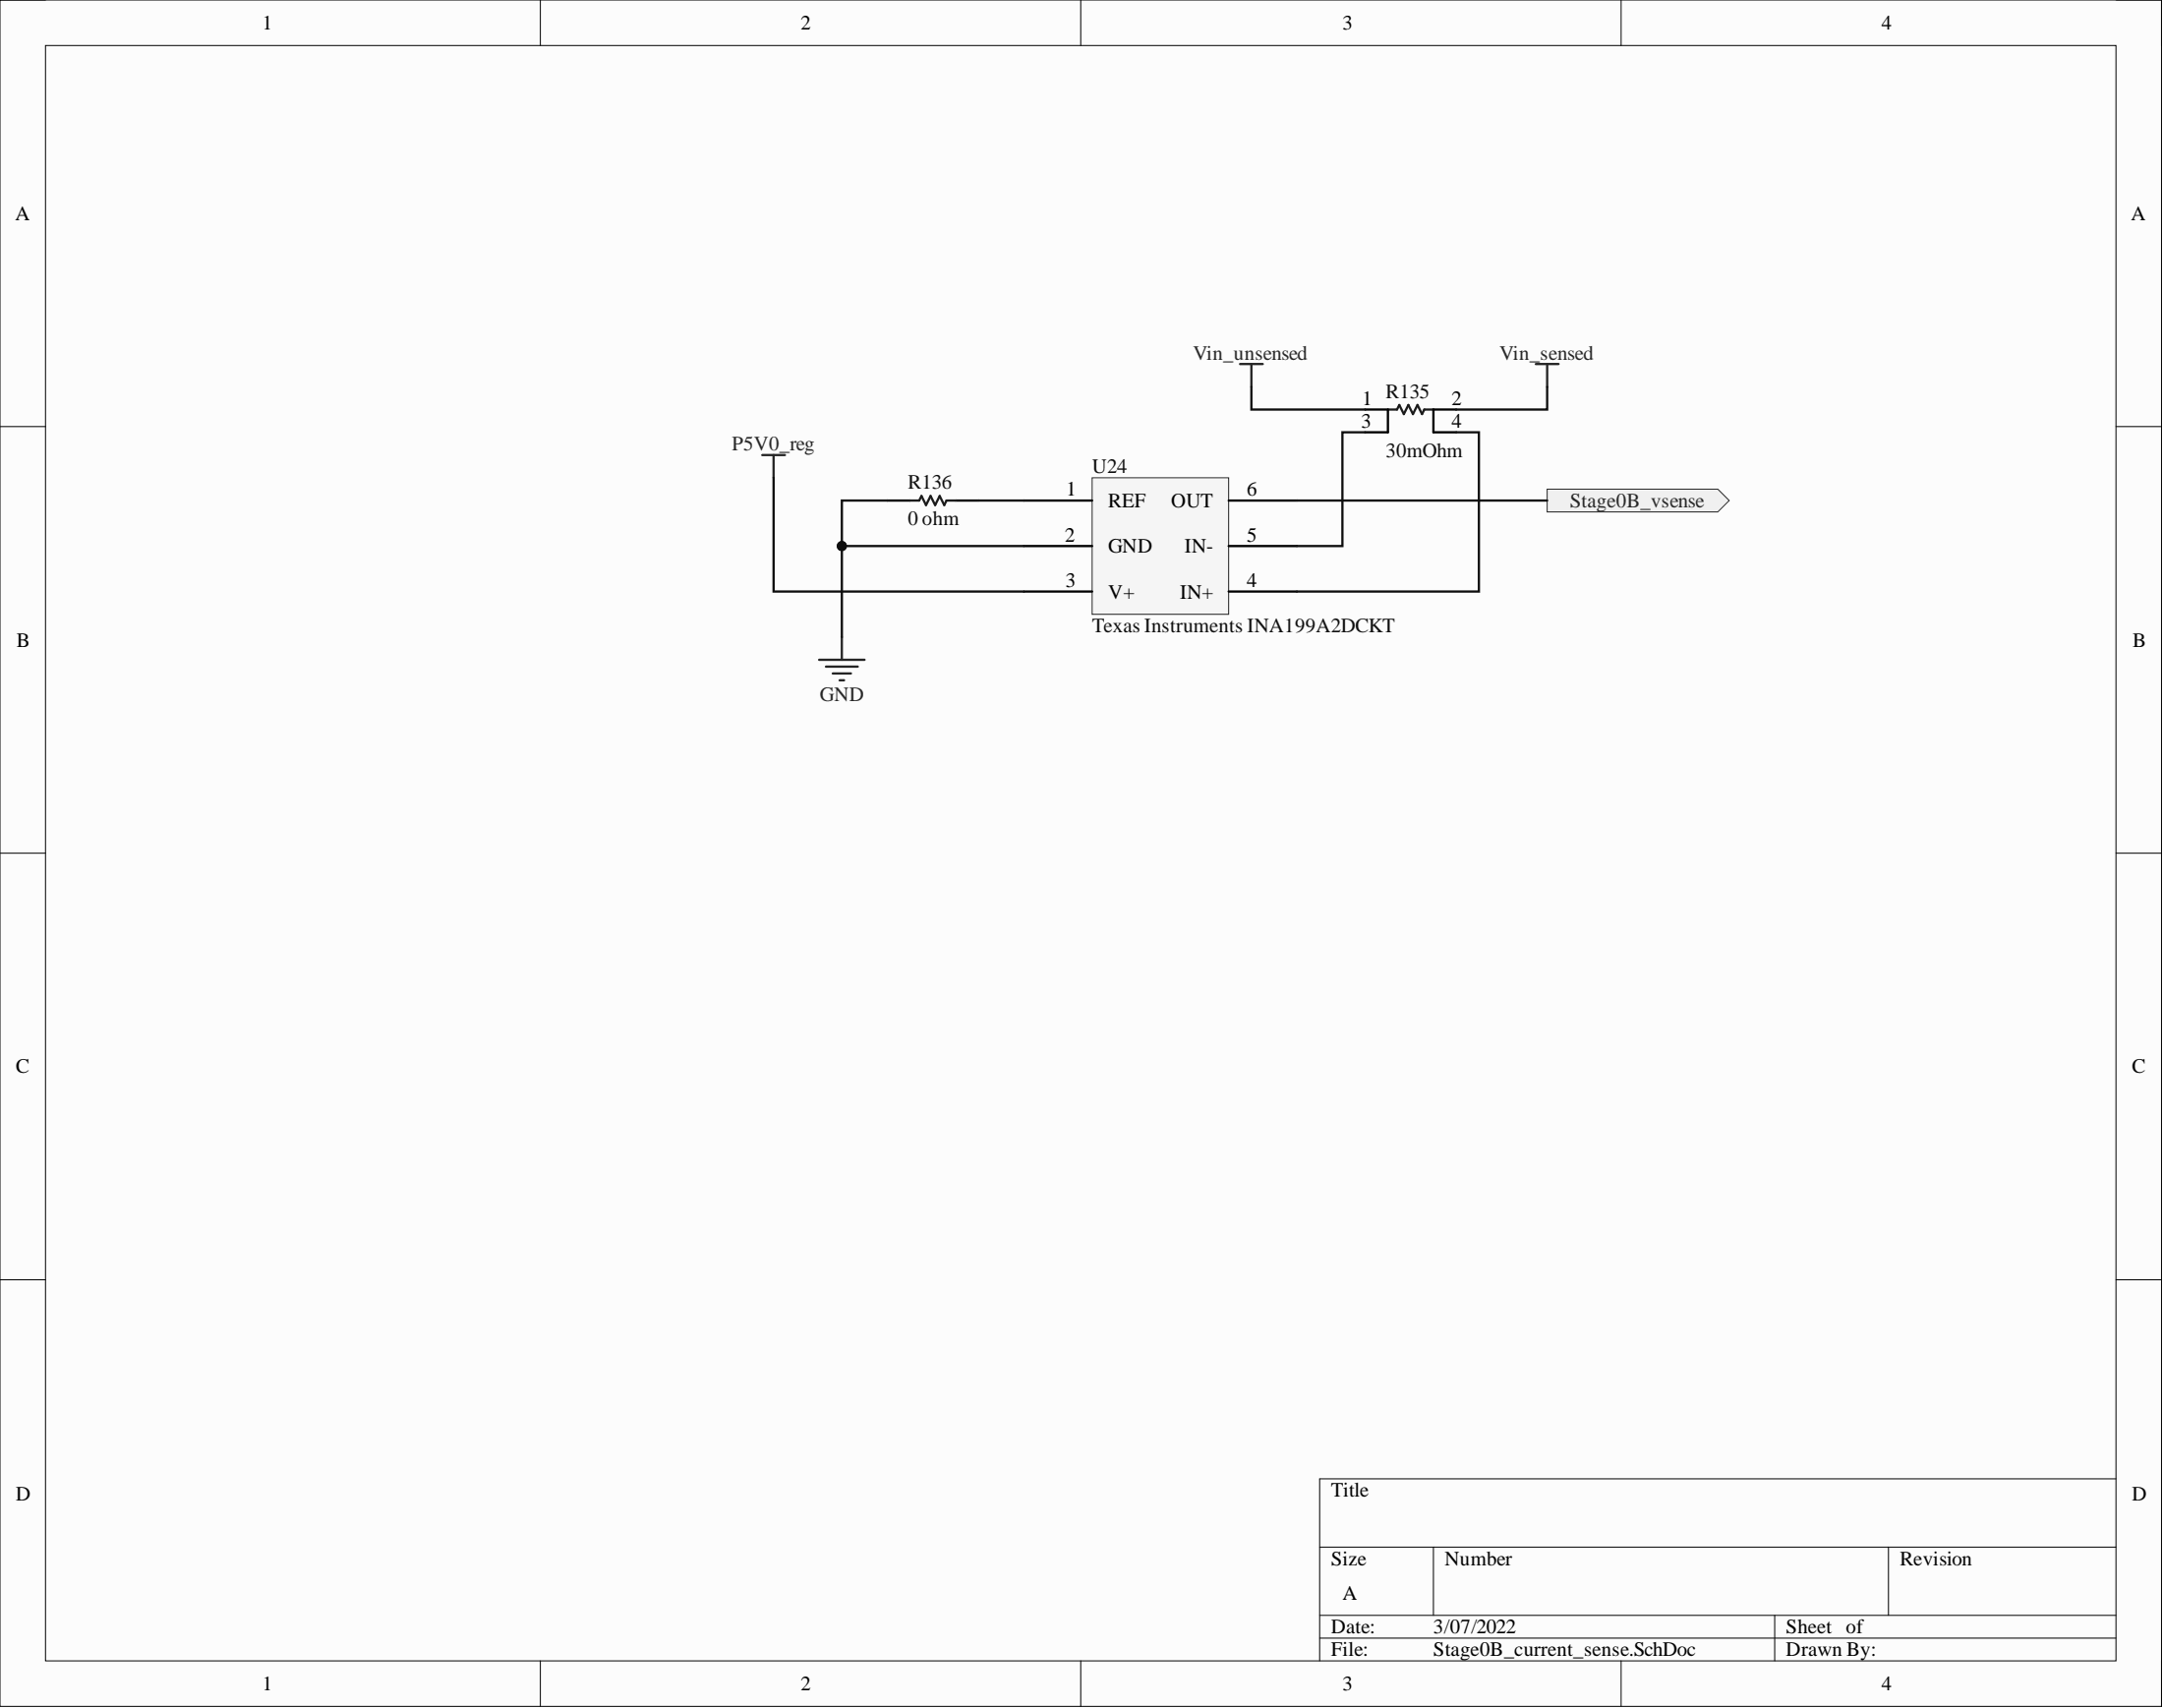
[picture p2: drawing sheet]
<svg xmlns="http://www.w3.org/2000/svg" width="241mm" height="190mm" viewBox="0 0 241 190" stroke-linecap="round" stroke-linejoin="round" font-family="sans-serif">
<path d="M0 0h241.1v190.3h-241.1z" fill-rule="evenodd" fill="#fcfcfc"/>
<path d="M0 0h241.1v190.3h-241.1z" fill="none" stroke="#000" stroke-width=".11"/>
<path d="M5.1 5.1h231v180.1h-231z" fill-rule="evenodd" fill="#fcfcfc"/>
<g fill="none" stroke="#000" stroke-width=".11">
<path d="M0 0h5.1M5.1 5.1h231v180.1h-231zM60.3 0v5.1M120.6 0v5.1M180.8 0v5.1M236.1 0h5v5.1M0 47.6h5.1M236.1 47.6h5M0 95.2h5.1M236.1 95.2h5M0 142.7h5.1M236.1 142.7h5"/>
<path d="M147.2 172.6h88.9M159.9 172.6v7.6M210.7 172.6v7.6M236.1 164.9h-88.9v20.3M60.3 185.2v5.1M120.6 185.2v5.1M147.2 180.2h88.9M147.2 182.7h88.9M180.8 185.2v5.1M198 180.2v5M241.1 185.2v5.1"/>
</g>
<path d="M121.8 53.3h15.3v15.2h-15.3z" fill-rule="evenodd" fill="#f5f5f5"/>
<path d="M121.8 53.3h15.3v15.2h-15.3z" fill="none" stroke="#262626" stroke-width=".11"/>
<path d="M99 55.8h2.5M106.6 55.8h2.5M114.2 55.8h7.6M137.1 55.8h7.6M152.3 45.7h2.5v2.5h-2.5M162.4 45.7h-2.5v2.5h2.5M114.2 60.9h7.6M114.2 66h7.6M137.1 60.9h7.6M137.1 66h7.6" fill="none" stroke="#000" stroke-width=".25"/>
<path d="M85 50.8h2.6M86.3 50.8v2.5M138.3 40.6h2.6M139.6 40.6v2.5M171.3 40.6h2.6M172.6 40.6v2.5M91.4 73.6h5.1M92.1 74.4h3.6M92.9 75.1h2M93.7 75.9h.5M93.9 71.1v2.5" fill="none" stroke="#262626" stroke-width=".25"/>
<path d="M101.5 55.8h1l.3-.5 .5 1 .5-1 .5 1 .5-1 .5 1 .3-.5h1M154.8 45.7h1l.3-.5 .5 1 .5-1 .5 1 .5-1 .5 1 .3-.5h1" fill="none" stroke="#1c1c1c" stroke-width=".25"/>
<path d="M172.6 54.6h19l1.3 1.2-1.3 1.3h-19z" fill-rule="evenodd" fill="#f0f0f0"/>
<path d="M172.6 54.6h19l1.3 1.2-1.3 1.3h-19z" fill="none" stroke="#262626" stroke-width=".11"/>
<path d="M86.3 53.3v12.7h27.9M114.2 60.9h-20.3v10.2" fill="none" stroke="#0e0e0e" stroke-width=".25"/>
<circle cx="93.9" cy="60.9" r=".51" fill="#0e0e0e"/>
<circle cx="93.9" cy="60.9" r=".51" fill="none" stroke="#0e0e0e" stroke-width=".11"/>
<path d="M99 55.8h-5.1v5.1M139.6 43.1v2.6h12.7M144.7 55.8h27.9M152.3 48.2h-2.5v12.7h-5.1M162.4 48.2h2.6v17.8h-20.3M172.6 43.1v2.6h-10.2" fill="none" stroke="#0e0e0e" stroke-width=".25"/>
<circle cx="93.9" cy="60.9" r=".51" fill="#0e0e0e"/>
<circle cx="93.9" cy="60.9" r=".51" fill="none" stroke="#0e0e0e" stroke-width=".11"/>
<path d="M109.1 55.8h5.1" fill="none" stroke="#0e0e0e" stroke-width=".25"/>
<g font-size="2.3">
<text x="29.3" y="3.3">1</text>
<text x="89.3" y="3.3">2</text>
<text x="149.8" y="3.3">3</text>
<text x="209.9" y="3.3">4</text>
<text x="1.7" y="24.5">A</text>
<text x="237.7" y="24.5">A</text>
<text x="151.9" y="47.7">3</text>
<text x="152" y="45.2">1</text>
<text x="161.9" y="45.2">2</text>
<text x="161.9" y="47.7">4</text>
<text x="119" y="55.3">1</text>
<text x="123.6" y="56.6">REF</text>
<text x="130.6" y="56.6">OUT</text>
<text x="139.1" y="55.3">6</text>
<text x="118.8" y="60.4">2</text>
<text x="118.9" y="65.5">3</text>
<text x="123.6" y="61.7">GND</text>
<text x="132.2" y="61.7">IN-</text>
<text x="139.1" y="60.4">5</text>
<text x="139.1" y="65.5">4</text>
<text x="123.6" y="66.7">V+</text>
<text x="131.6" y="66.7">IN+</text>
<text x="1.9" y="72.2">B</text>
<text x="237.9" y="72.2">B</text>
<text x="1.8" y="119.7">C</text>
<text x="237.8" y="119.7">C</text>
<text x="1.8" y="167.3">D</text>
<text x="148.5" y="167">Title</text>
<text x="237.8" y="167.3">D</text>
<text x="148.5" y="174.6">Size</text>
<text x="149.8" y="178.4">A</text>
<text x="161.2" y="174.6">Number</text>
<text x="211.9" y="174.6">Revision</text>
<text x="148.5" y="182.2">Date:</text>
<text x="148.5" y="184.7">File:</text>
<text x="159.9" y="182.2">3/07/2022</text>
<text x="159.9" y="184.7">Stage0B_current_sense.SchDoc</text>
<text x="199.3" y="182.2">Sheet of</text>
<text x="199.3" y="184.7">Drawn By:</text>
<text x="29.3" y="188.5">1</text>
<text x="89.3" y="188.5">2</text>
<text x="149.8" y="188.5">3</text>
<text x="209.9" y="188.5">4</text>
</g>
<g font-size="2.3" fill="#262626">
<text x="133.1" y="40.1">Vin_unsensed</text>
<text x="167.3" y="40.1">Vin_sensed</text>
<text x="81.6" y="50.2">P5V0_reg</text>
<text x="175.1" y="56.6">Stage0B_vsense</text>
<text x="91.5" y="78.2">GND</text>
</g>
<g font-size="2.3" fill="#0e0e0e">
<text x="154.6" y="44.4">R135</text>
<text x="121.8" y="52.8">U24</text>
<text x="154.6" y="51">30mOhm</text>
<text x="101.3" y="54.6">R136</text>
<text x="101.3" y="58.6">0 ohm</text>
<text x="121.8" y="70.5">Texas Instruments INA199A2DCKT</text>
</g>
</svg>
